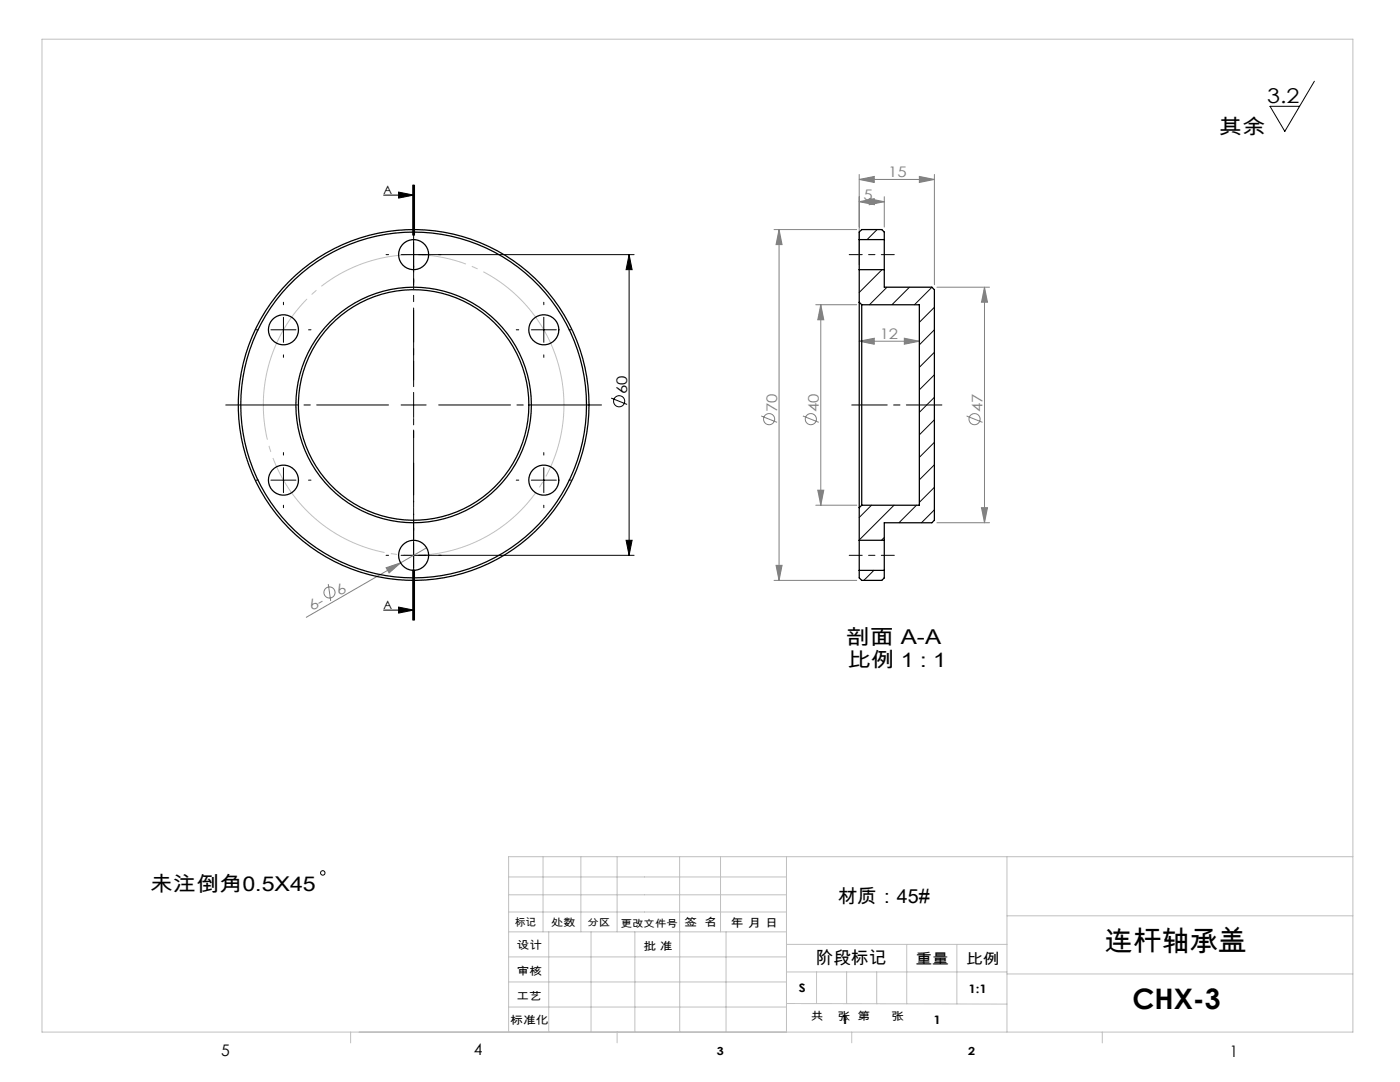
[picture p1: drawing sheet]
<svg xmlns="http://www.w3.org/2000/svg" width="279mm" height="216mm" viewBox="0 0 279 216" stroke-linecap="round" stroke-linejoin="round" font-family="sans-serif">
<g fill="none" stroke="#808080" stroke-width=".2">
<path d="M171.5 35.8l3-.6v1.2zM171.5 34.8v18M171.5 35.8h15M173.5 39.6l3 .6-3 .6zM176.5 39.2v6.1M183.5 35.2l3 .6-3 .6zM186.5 34.8v22M154.5 45.8h16.5M155.5 45.8v70M155.5 45.8l.6 3h-1.2zM171.5 40.2l3-.6v1.2zM171.5 40.2h5"/>
<path d="M187 57.3h10.5M196.5 57.3v47M196.5 57.3l.6 3h-1.2zM162.8 60.8h8.2M163.8 60.8v40M163.8 60.8l.6 3h-1.2zM171.5 68.1l3-.6v1.2zM171.5 68.1h12M180.5 67.5l3 .6-3 .6zM151.9 83l3.2 1.3M160.2 83l3.2 1.3M163.2 97.8h1.2l-.6 3z"/>
<path d="M192.9 83l3.2 1.3M65.5 116.5l.5 3.4M77.1 113.3l2.9-1-2.3 2zM85.1 109.3l-24 13.9M154.5 115.8h16.5M154.9 112.8h1.2l-.6 3zM162.8 100.8h8.2M187 104.3h10.5M195.9 101.3h1.2l-.6 3z"/>
<circle cx="153.5" cy="83.6" r="1.11"/>
<circle cx="161.8" cy="83.6" r="1.11"/>
<circle cx="194.5" cy="83.6" r="1.11"/>
<circle cx="65.8" cy="118.2" r="1.11"/>
</g>
<g fill="none" stroke="#000" stroke-width=".2">
<path d="M262.3 16.2l-5.9 10-2.9-5h5.9M76.5 38.9h6M79.5 38.3l3 .6-3 .6zM82.4 36.9v10M82.5 36.9v10M82.7 36.9v10M82.5 48.3v5M125.5 50.8l.6 3h-1.2zM125.5 50.8v60M126.5 50.8h-46.5M54.1 65.8h5M56.6 63.3v5"/>
<path d="M82.5 78.3v5M106 65.8h5M108.5 63.3v5M122 79.4l3.2 1.3M54.1 95.8h5M56.6 93.3v5M80 80.8h5M106 95.8h5M108.5 93.3v5M80 110.8h46.5M82.4 113.7v10M82.5 108.3v5"/>
<path d="M82.5 113.7v10M82.7 113.7v10zM124.9 107.8h1.2l-.6 3zM76.5 121.7h6M79.5 121.1l3 .6-3 .6z"/>
<circle cx="123.6" cy="80.1" r="1.11"/>
<circle cx="64.4" cy="174.2" r=".44"/>
</g>
<path d="M111.2 72a30 30 0 0 0-50.2-12 30 30 0 0 0 13.8 49.8 30 30 0 0 0 36.9-36.2l-.5-1.6" fill="none" stroke="#c0c0c0" stroke-width=".2" stroke-dasharray="30.5 1.3 1.3 1.3" stroke-dashoffset="6.7" stroke-linecap="butt"/>
<path d="M82.5 75.8v-32.5M77.5 80.8h-32.5M82.5 85.8v32.5M87.5 80.8h32.5" fill="none" stroke="#000" stroke-width=".2" stroke-dasharray="30.5 1.3 1.3 1.3" stroke-dashoffset="16.1"/>
<g fill="none" stroke="#000" stroke-width=".2" stroke-dasharray="30.5 1.3 1.3 1.3">
<path d="M77.5 50.8h-.5M82.5 45.8v-.5M82.5 55.8v.5M87.5 50.8h.5M51.6 65.8h-.5M56.6 60.8v-.5M56.6 70.8v.5M61.6 65.8h.5M103.5 65.8h-.5M108.5 60.8v-.5M108.5 70.8v.5M113.5 65.8h.5"/>
<path d="M51.6 95.8h-.5M56.6 90.8v-.5M61.6 95.8h.5M103.5 95.8h-.5M108.5 90.8v-.5M113.5 95.8h.5M56.6 100.8v.5M77.5 110.8h-.5M82.5 105.8v-.5M82.5 115.8v.5M87.5 110.8h.5M108.5 100.8v.5"/>
</g>
<path d="M188 80.8h-18" fill="none" stroke="#000" stroke-width=".2" stroke-dasharray="30.5 1.3 1.3 1.3" stroke-dashoffset="23.4"/>
<path d="M169.5 50.8h9M169.5 110.8h9" fill="none" stroke="#000" stroke-width=".2" stroke-dasharray="30.5 1.3 1.3 1.3" stroke-dashoffset="27.9"/>
<path d="M82.5 36.9v86.8" fill="none" stroke="#000" stroke-width=".2" stroke-dasharray="6.3 1.3 1.3 1.3 5.1" stroke-dashoffset="5.5"/>
<g fill="none" stroke="#c0c0c0" stroke-width=".2">
<path d="M8.4 7.8h261.6v198.1h-261.6zM101.5 178.5h55.5M101.5 175h55.5M108.4 170.9v15M115.9 170.9v15M123.2 170.9v15M135.6 170.9v15M143.8 170.9v15M157 170.9v35M201 170.9v35M270 170.9h-168.5v35M101.5 195.9h55.5"/>
<path d="M101.5 190.9h55.5M101.5 185.9h55.5M101.5 182h55.5M109.5 185.9v20M118 185.9v20M126.7 185.9v20M135.7 185.9v20M144.9 185.9v20M157 188.4h44M157 193.9h44M163 193.9v6.4M169 193.9v6.4"/>
<path d="M175 193.9v6.4M181 188.4v11.9M191 188.4v11.9M201 194.3h69M201 182.7h69M70 205.9v2.2M101.5 200.9h55.5M123.2 205.9v2.2M157 200.2l44 .2M170 205.9v2.2M220 205.9v2.2"/>
</g>
<g fill="#000">
<path d="M79.5 38.3l3 .6-3 .6zM79.5 121.1l3 .6-3 .6z"/>
<path d="M124.9 107.8h1.2l-.6 3zM125.5 50.8l.6 3h-1.2z"/>
</g>
<g fill="#808080">
<path d="M77.1 113.3l2.9-1-2.3 2z"/>
<path d="M171.5 40.2l3-.6v1.2zM173.5 39.6l3 .6-3 .6zM171.5 35.8l3-.6v1.2zM183.5 35.2l3 .6-3 .6zM171.5 68.1l3-.6v1.2zM180.5 67.5l3 .6-3 .6z"/>
<path d="M155.5 45.8l.6 3h-1.2zM154.9 112.8h1.2l-.6 3z"/>
<path d="M163.8 60.8l.6 3h-1.2zM163.2 97.8h1.2l-.6 3zM196.5 57.3l.6 3h-1.2zM195.9 101.3h1.2l-.6 3z"/>
</g>
<g fill="none" stroke="#000" stroke-width=".25">
<path d="M171.5 47.8v6M171.5 47.8v-1.5l.5-.5h4l.5 .5v1.5M171.5 53.8v6.5M171.5 53.8h5M171.5 47.8h5M176.5 47.8v6M176.5 53.8v3.5h9.5l.5 .5v46l-.5 .5h-9.5v3.5M171.5 60.3v41M171.5 60.3l.5 .5M172 60.8v40M172 60.8h11.5v40h-11.5M171.5 107.8v6"/>
<path d="M171.5 113.8h5M171.5 113.8v1.5l.5 .5h4l.5-.5v-1.5M171.5 101.3v6.5M171.5 107.8h5M172 100.8l-.5 .5M176.5 107.8v6"/>
<circle cx="82.5" cy="50.8" r="3"/>
<circle cx="56.6" cy="65.8" r="3"/>
<circle cx="108.5" cy="65.8" r="3"/>
<circle cx="56.6" cy="95.8" r="3"/>
<circle cx="82.5" cy="80.8" r="23.5"/>
<circle cx="82.5" cy="80.8" r="34.5"/>
<circle cx="82.5" cy="80.8" r="23"/>
<circle cx="82.5" cy="80.8" r="35"/>
<circle cx="108.5" cy="95.8" r="3"/>
<circle cx="82.5" cy="110.8" r="3"/>
</g>
<g fill="none" stroke="#000" stroke-width=".2">
<path d="M171.5 53.8v.1M175 45.8l-2 2M176 53.8l-4.5 4.6M177 57.3l-3.5 3.5M181.5 57.3l-3.5 3.5M186 57.3l-3.5 3.5M186.5 61.3l-3 3M186.5 65.8l-3 3M186.5 70.3l-3 3M186.5 74.8l-3 3M186.5 79.3l-3 3M186.5 83.8l-3 3"/>
<path d="M186.5 88.3l-3 3M186.5 92.7l-3 3M186.5 97.2l-3 3M173.9 100.8l-2.4 2.5M174.4 113.8l-2 2M176.5 107.2l-.6 .6M178.4 100.8l-6.9 6.9M182.9 100.8l-3.5 3.5M186.5 101.7l-2.6 2.6"/>
</g>
<g font-size="5.6">
<text x="220.5" y="189.7">连杆轴承盖</text>
<text x="226" y="201.3">CHX-3</text>
</g>
<g font-size="4.1">
<text x="252.9" y="20.6">3.2</text>
<text x="243.2" y="26.7">其余</text>
<text x="168.8" y="128.5">剖面 A-A</text>
<text x="169.1" y="133">比例 1 : 1</text>
<text x="29.9" y="177.7">未注倒角0.5X45</text>
</g>
<text font-size="3.9" x="167.2" y="180.1">材质：45#</text>
<text font-size="3.5" x="162.8" y="192.3">阶段标记</text>
<g font-size="3.2">
<text x="44.2" y="210.6">5</text>
<text x="94.6" y="210.6">4</text>
<text x="245.4" y="210.9">1</text>
</g>
<g font-size="2.9" fill="#808080">
<text x="177.3" y="35.4">15</text>
<text x="172.3" y="39.8">5</text>
<text x="175.6" y="67.7">12</text>
<text x="155.1" y="82.2" transform="rotate(-90 155.1 82.2)">70</text>
<text x="163.4" y="82.2" transform="rotate(-90 163.4 82.2)">40</text>
<text x="196.1" y="82.2" transform="rotate(-90 196.1 82.2)">47</text>
<text x="67.8" y="118.9" transform="rotate(-30 67.8 118.9)">6</text>
<text x="62.3" y="122" transform="rotate(-30 62.3 122)">6-</text>
</g>
<g font-size="2.9">
<text x="125.1" y="78.6" transform="rotate(-90 125.1 78.6)">60</text>
<text x="182.7" y="192.3">重量</text>
<text x="192.8" y="192.4">比例</text>
</g>
<g font-size="2.3">
<text x="76.5" y="38.7">A</text>
<text x="76.5" y="121.5">A</text>
<text x="145.8" y="185">年 月 日</text>
<text x="159.4" y="198">S</text>
<text x="193.3" y="198.2">1:1</text>
<text x="167.9" y="204.4">1</text>
<text x="186.3" y="204.4">1</text>
</g>
<g font-size="2.2">
<text x="136.6" y="184.8">签 名</text>
<text x="103.1" y="189.5">设计</text>
<text x="128.4" y="189.5">批 准</text>
<text x="103.1" y="194.5">审核</text>
<text x="103" y="199.6">工艺</text>
<text x="161.8" y="203.5">共</text>
<text x="167.2" y="203.5">张 第</text>
<text x="177.9" y="203.5">张</text>
<text x="101.8" y="204.4">标准化</text>
<text x="143.1" y="210.5">3</text>
<text x="193.2" y="210.5">2</text>
</g>
<g font-size="2.1">
<text x="102.8" y="184.7">标记</text>
<text x="110" y="184.8">处数</text>
</g>
<g font-size="2">
<text x="117.3" y="184.8">分区</text>
<text x="123.9" y="184.9">更改文件号</text>
</g>
</svg>
